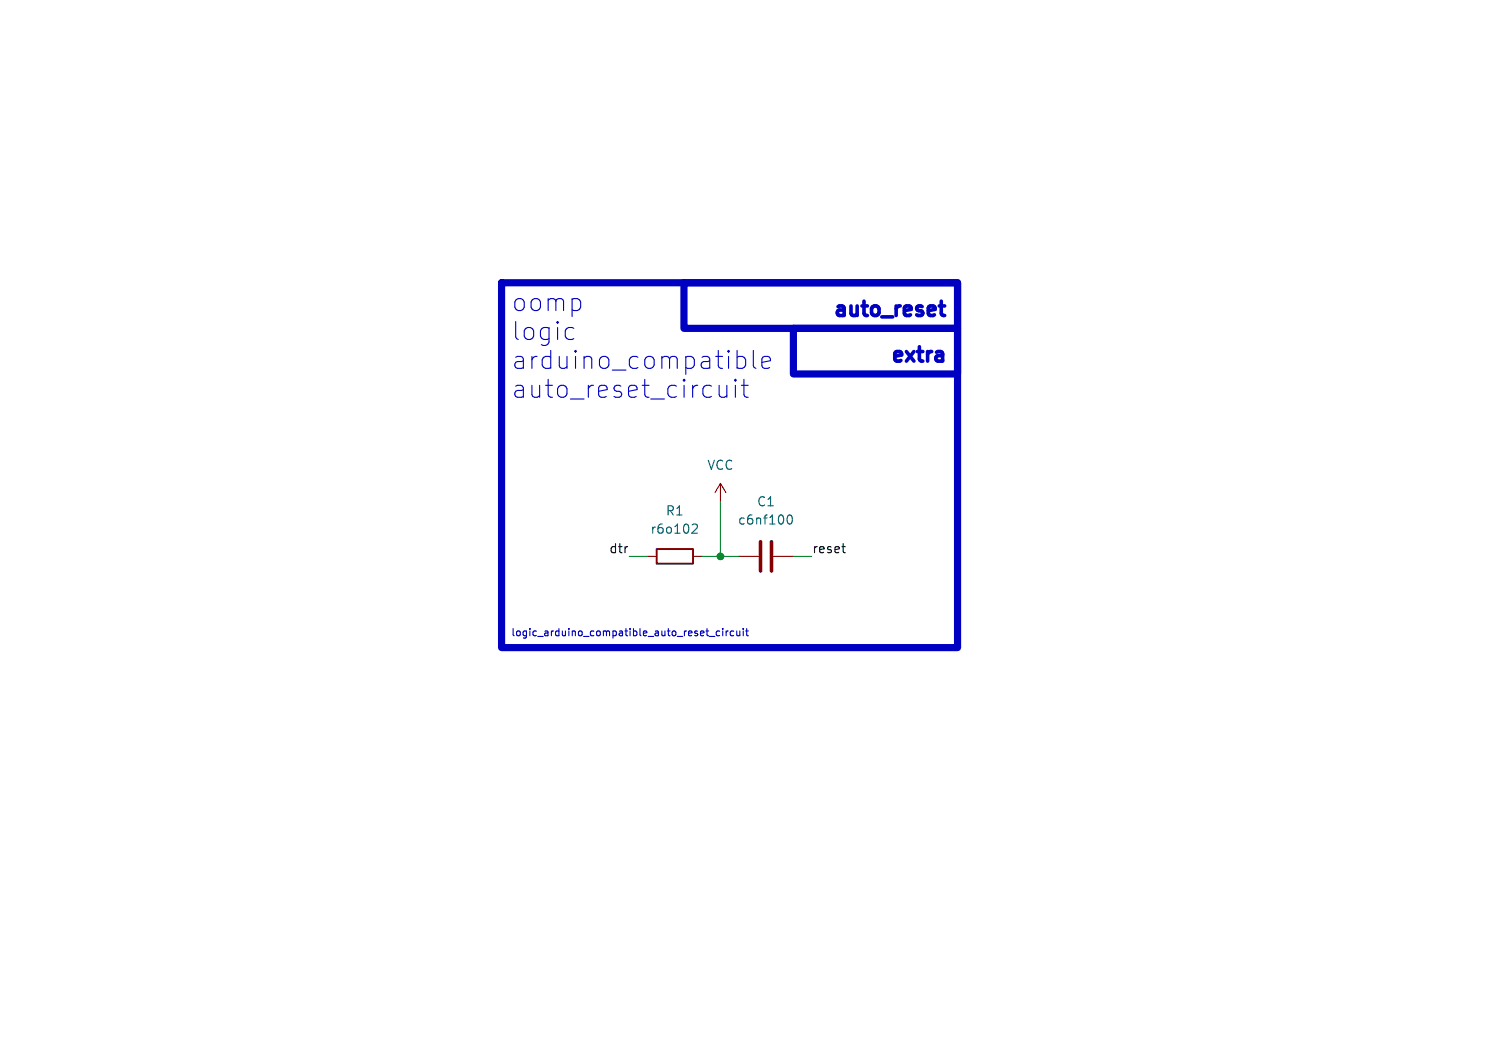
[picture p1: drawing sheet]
<svg xmlns="http://www.w3.org/2000/svg" width="210mm" height="148mm" viewBox="0 0 210 148" stroke-linecap="round" stroke-linejoin="round" font-family="sans-serif">
<path d="M90.2 77.5h1.2M96.5 77.5h1.3M100.3 67.3l-.7 1.3M100.3 67.3v2.6M100.3 67.3l.8 1.3M102.9 77.5h2.8M107.7 77.5h2.8" fill="none" stroke="#840000" stroke-width=".15"/>
<path d="M105.9 75.4v4.1M107.4 75.4v4.1" fill="none" stroke="#840000" stroke-width=".51"/>
<path d="M96.5 73h.4l.2 .1v.2v.2l-.8 .7h.8M109.7 71.8l.3-.1a.79 .79 0 0 1 0 1.3l-.2-.1-.1-.2-.1-.5z" fill="none" stroke="#006464" stroke-width=".15"/>
<path d="M91.4 76.5h5.1v2h-5.1z" fill="none" stroke="#840000" stroke-width=".25"/>
<path d="M117.2 76.1h.5M117.5 76.9l.2 .1" fill="none" stroke="#0f0f0f" stroke-width=".15"/>
<path d="M130.8 42.6h.8M131 48.9l.3 .3v1.1M131.1 41.9v1.7l.1 .2 .4 .1M131.3 50.2l-.7 .1M131.3 49.4l-.7 .1" fill="none" stroke="#0000c2" stroke-width=".5"/>
<g fill="none" stroke="#0000c2" stroke-width=".15">
<path d="M79.2 45.6h.5l.2 .1M79.9 47.1l-.2 .2h-.5M100.1 53.6v1.4l.2 .2a.68 .68 0 0 0 .9-.1M101.2 53.6v1.7M102.4 53.6v1.7M102.6 48.8v2.5M102.6 49.7l.3-.1h.5l.2 .1 .2 .4v.7l-.2 .4-.2 .1h-.5l-.3-.1M103.2 53.6h1M103.6 52.8v2.2l.1 .2 .5 .1M104.9 48.8v2.1l.1 .3 .3 .1M106.1 50.5l1.2-.3-.1-.5-.3-.1h-.4l-.3 .1-.1 .3v.9l.1 .3 .3 .1h.4l.3-.1M98.8 88.6h.8"/>
<path d="M100.2 87.9h-.3l-.2 .1 .1 .5h.4M100.6 87.5v.1M100.6 87.9v.6M101.1 87.9v.6M101.4 87.9l-.3 .1M102.2 87.9h-.3l-.2 .1 .1 .5h.4M102.6 87.9v.6h.3l.1-.1M103 87.9v.6M103.5 87.5v.1M103.5 87.9v.6M103.8 87.9h.4M104 87.5v.9l.2 .1"/>
</g>
<path d="M69.8 39.4h63.5v50.8h-63.5zM95.2 39.4h38.1v6.3h-38.1zM110.5 45.7h22.8v6.4h-22.8z" fill="none" stroke="#0000c2" stroke-width="1"/>
<path d="M87.6 77.5h2.6M97.8 77.5h5.1M100.3 69.9v7.6M110.5 77.5h2.5" fill="none" stroke="#009600" stroke-width=".15"/>
<circle cx="100.3" cy="77.5" r=".46" fill="#009600" stroke="#009600" stroke-width=".15"/>
<g font-size="3.5" fill="#0000c2">
<text x="71.1" y="43.6">oomp</text>
<text x="71.1" y="47.6">logic</text>
<text x="71.1" y="51.6">arduino_compatible</text>
<text x="71.1" y="55.6">auto_reset_circuit</text>
</g>
<g font-size="2.8" fill="#0000c2">
<text x="115.5" y="44.2">auto_reset</text>
<text x="123.5" y="50.6">extra</text>
</g>
<g font-size="1.8" fill="#006464">
<text x="98.4" y="65.6">VCC</text>
<text x="92.6" y="72">R1</text>
<text x="105.3" y="70.7">C1</text>
<text x="90.5" y="74.5">r6o102</text>
<text x="102.7" y="73.3">c6nf100</text>
</g>
<g font-size="1.8" fill="#0f0f0f">
<text x="84.8" y="77.1">dtr</text>
<text x="113" y="77.1">reset</text>
</g>
<text font-size="1.4" fill="#0000c2" x="71.1" y="88.7">logic_arduino_compatible_auto_reset_circuit</text>
</svg>
